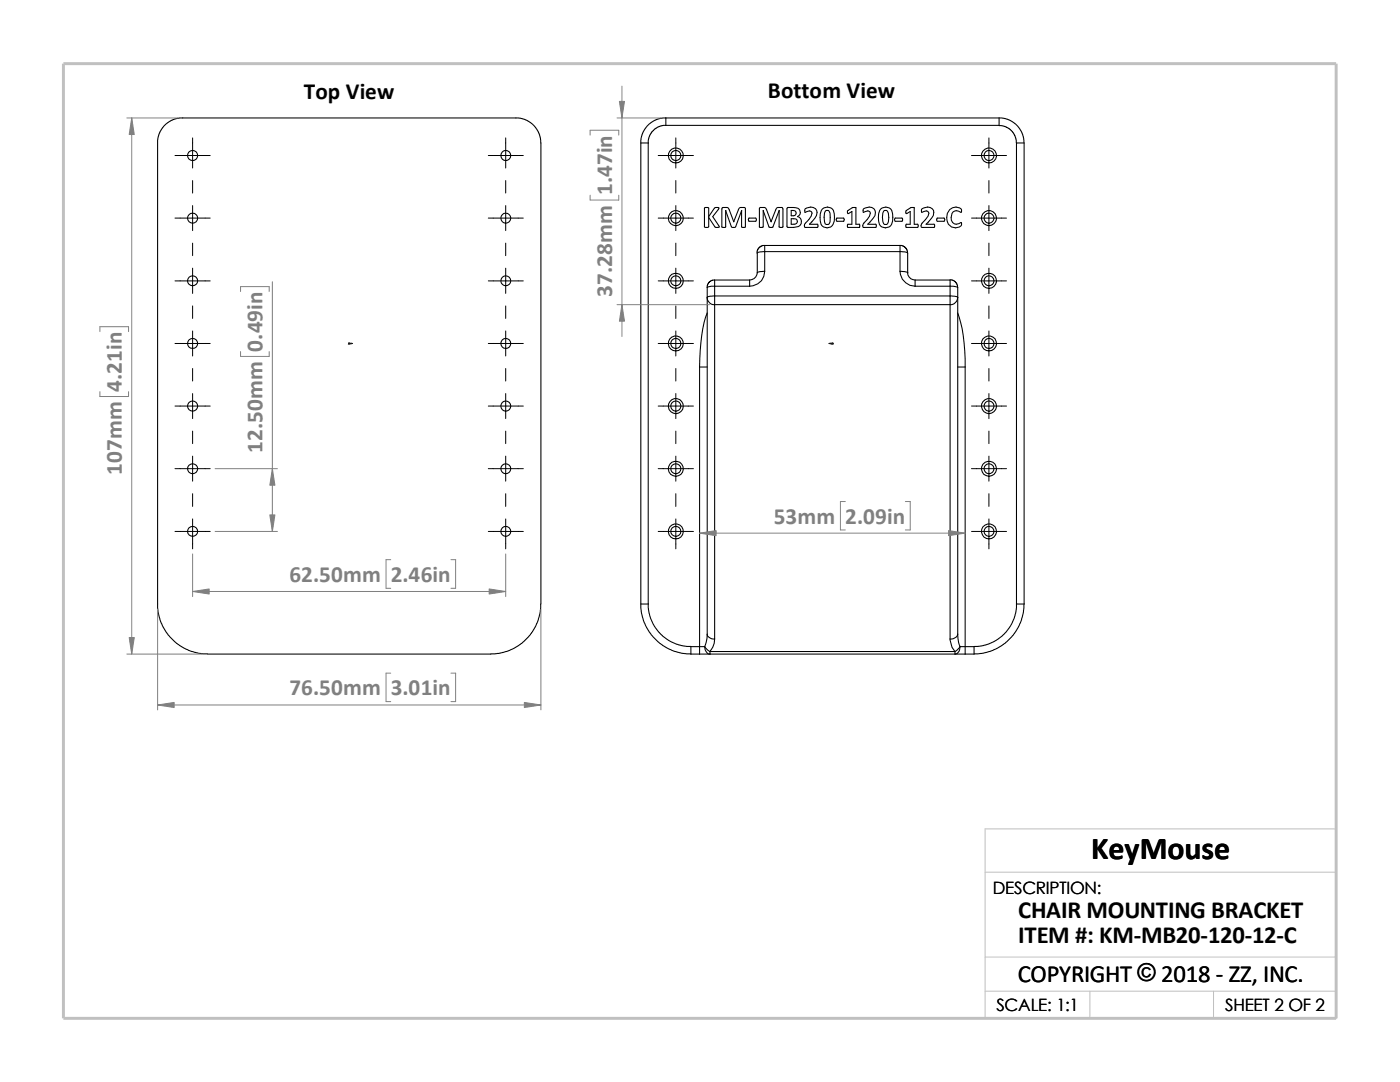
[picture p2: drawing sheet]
<svg xmlns="http://www.w3.org/2000/svg" width="279mm" height="216mm" viewBox="0 0 279 216" stroke-linecap="round" stroke-linejoin="round" font-family="sans-serif">
<path d="M196.6 174h70.1M196.6 197.8h70.1M196.6 191h70.1M217.5 197.8v5.4M242.2 197.8v5.4M26.8 203.2h239.9v-37.8h-70.1v37.8" fill="none" stroke="#c0c0c0" stroke-width=".2"/>
<path d="M12.7 12.7h254v190.5h-254z" fill="none" stroke="#c0c0c0" stroke-width=".59"/>
<g fill="none" stroke="#000" stroke-width=".21">
<path d="M31.5 28.5l.2-1.6 .9-1.7 1.5-1.1 1.7-.6h67.7l1.8 .6 1.4 1.1 1 1.7 .2 1.6v92M31.5 28.5v92.9l.4 2.3 .7 1.5 .9 1.5 1.4 1.4 1.8 1.2 1.6 .7 1.5 .4 1.6 .1M127.9 28.5v92M127.9 28.5h1.5M129.4 28.5v92M132.9 23.5l-.9 .1-1.1 .3-1.1 .7-.7 .6-1 1.7-.2 1.6M132.9 23.5h66.5M132.9 25h-.6l-.9 .3-1.1 .8-.8 1.3-.1 1.1M132.9 23.5v1.5M199.4 23.5v1.5h-66.5M199.4 23.5l.9 .1 1 .3 .8 .4 .9 .8 1 1.5 .3 1v.9M199.4 25.1l1.3 .2 1.1 .7 .7 1 .4 1.5"/>
<path d="M202.9 28.5v92M202.9 28.5h1.5v92M140.6 41.5l.6-.1 .2 .1v1.7l1.2-1.7 .2-.1 .7 .1-1.3 1.7 1.4 2.1a.67 .67 0 0 1-.9 0l-1.3-1.9v1.9a.57 .57 0 0 1-.8 0zM141.1 59.4a1.45 1.45 0 0 0 1.5 1.4M141.1 57.4v2M141.1 59.4v67.1M142.6 55.9l-.7 .1-.4 .3-.3 .6-.1 .5M142.6 55.9v1.2M142.6 59.1v1.7M142.6 59.1h-.8l-.7 .3M142.6 57.1l-.8 .1-.7 .2M142.6 55.9h7"/>
<path d="M142.6 59.1h47M142.6 57.1h7M142.6 57.1v2M144.8 42v3.3h-.7v-3.9h1.1l.2 .1 1 2.7M144.8 42l1.2 3.3 .2 .1 .6-.1 1.2-3.3M144.8 42h.1M146.4 44.2h.1M148 42v3.3a.51 .51 0 0 0 .8 0v-3.7l-.2-.2h-.7a.49 .49 0 0 0-.5 .5l-1 2.3M148 42h.1M149.4 43.5h1.4a.38 .38 0 0 1 0 .7h-1.4zM149.6 55.9v1.2M151.1 54.4a1.55 1.55 0 0 1-1.5 1.5"/>
<path d="M152.3 42v3.3l-.2 .1-.5-.1v-3.7l.1-.2h.9l.2 .1 1.1 2.7M152.3 42l1.2 3.3 .1 .1 .7-.1 1.2-3.3M152.3 42h.1M152.6 49l-.6 .1-.5 .3-.3 .5-.1 .6M152.6 49v1.2M152.6 54.1l-1 .1-.5 .2M152.6 50.2l-1 .1-.5 .2v3.9M152.6 54.1a2.92 2.92 0 0 1-3 3M152.6 49h27M152.6 50.2v3.9M152.6 50.2h27M153.9 44.2h.1"/>
<path d="M155.5 42v3.3a.54 .54 0 0 0 .8 0v-3.6l-.2-.3h-.7a.49 .49 0 0 0-.6 .5l-.9 2.3M155.5 42h.1M157.1 41.4h.2a2.46 2.46 0 0 1 2.3 .5l.1 .8-.5 .5a1.07 1.07 0 0 1 .7 1 1.07 1.07 0 0 1-.6 1l-.9 .2-1.3-.1zM157.9 43.6l.9 .1 .3 .3a.56 .56 0 0 1-.6 .7h-.6zM157.9 42l.8 .1a.53 .53 0 0 1 .2 .6 .53 .53 0 0 1-.6 .4h-.4zM160.7 41.7a1.42 1.42 0 0 1 2.4 .7 3.8 3.8 0 0 1-1.6 2.3h1.7v.6v.1h-2.5l-.1-.7a4.9 4.9 0 0 0 1.5-2.2l-.2-.3-.4-.1-.8 .3zM164.1 41.7a1.39 1.39 0 0 1 1.5-.3 1.39 1.39 0 0 1 .9 1.3 2.62 2.62 0 0 1-.7 2.6 1.38 1.38 0 0 1-2.1-1.2 3.1 3.1 0 0 1 .4-2.4zM164.7 42.1l.6-.1 .2 .2a3.8 3.8 0 0 1 0 2.5l-.6 .1a2.2 2.2 0 0 1-.4-2.3zM167 43.6l1.3-.1a.38 .38 0 0 1 0 .7h-1.3l-.1-.4zM169.2 42l1-.6h.6v3.3h.7v.7l-2.3-.1v-.6h.8v-2.5l-.8 .4zM172.3 41.7a1.58 1.58 0 0 1 2.3 .3l.1 .4a3.8 3.8 0 0 1-1.5 2.3h1.6l.1 .6-.1 .1h-2.5l-.1-.4 .1-.3a5.3 5.3 0 0 0 1.4-2.2l-.2-.3-.3-.1-.9 .3zM175.8 41.7a1.39 1.39 0 0 1 1.5-.3 1.39 1.39 0 0 1 .8 1.3 2.62 2.62 0 0 1-.7 2.6 1.38 1.38 0 0 1-2.1-1.2 3.1 3.1 0 0 1 .5-2.4z"/>
<path d="M176.4 42.1l.6-.1a2.51 2.51 0 0 1 0 2.8h-.5a2.2 2.2 0 0 1-.3-2.3zM178.6 43.6l1.4-.1a.38 .38 0 0 1 0 .7h-1.4l-.1-.4zM179.6 49l.6 .1 .4 .3 .4 .5 .1 .6M179.6 50.2h.9l.6 .3M179.6 49v1.2M179.6 54.1a3 3 0 0 0 3 3M179.6 50.2v3.9M180.8 42l.9-.6h.8v3.3h.7v.7l-2.4-.1v-.6h.9v-2.5l-.9 .4zM181.1 54.3a1.49 1.49 0 0 0 1.5 1.6M181.1 50.5v3.9l-.6-.2-.9-.1M182.6 55.9h7v1.2M182.6 57.1h7"/>
<path d="M182.6 55.9v1.2M184 41.7a1.58 1.58 0 0 1 2.3 .3l.1 .4a3.8 3.8 0 0 1-1.6 2.3h1.6l.1 .6-.1 .1-2.5-.1v-.6l1.3-1.6 .2-.6-.2-.3-.3-.1-1 .3v-.6zM187 43.6l1.4-.1a.38 .38 0 0 1 0 .7h-1.4zM189.5 41.8a1.59 1.59 0 0 1 2.4 .1v.4a1.47 1.47 0 0 0-1.9 .3 1.51 1.51 0 0 0 .5 2.1 1.5 1.5 0 0 0 1.3-.3l.1 .5a1.73 1.73 0 0 1-2 .4 1.73 1.73 0 0 1-1-1.9l.2-.8zM189.6 59.1v1.7M189.6 57.1v2M189.6 55.8l.6 .1 .4 .3 .4 .5 .1 .7M189.6 59.1h.9l.6 .3M189.6 57.1l1.5 .3M191.1 57.4v2M191.1 59.4a1.52 1.52 0 0 1-1.5 1.4M191.1 59.4v67.1"/>
<path d="M139.6 73.2v55.8M139.6 73.2h1.5M141.1 62.4a32.1 32.1 0 0 0-1.5 10.8M142.6 60.8v66.7M142.6 60.8h47M189.6 60.8v66.7M191.1 73.2h1.5M191.1 62.4a30.8 30.8 0 0 1 1.5 10.8M192.6 73.2v55.8M107.9 120.5l-.1 1.6-.4 1.6-.6 1.5-1 1.5-1.7 1.7-1.4 .9-1.6 .7-1.6 .4-1.5 .1h-56.6M127.9 120.5h1.5M127.9 120.5l.1 1.8 .6 2 .9 1.8 1.1 1.2 1.7 1.5 1.7 1 2 .5 1.9 .2"/>
<path d="M129.4 120.5l.1 1.5 .4 1.5 .7 1.5 1.2 1.5 1.6 1.3 1.5 .7 1.5 .4 1.5 .1M137.9 130.5h1.7M139.6 129h-1.7v1.5M139.6 129v1.5M139.6 130.5h2.1M139.6 129h1M140.6 129l1.1 1M140.6 129a1.37 1.37 0 0 0 1.1 1.5M141.1 126.5a1.32 1.32 0 0 0 1.5 1M141.1 126.5v.9l-.5 1.6M141.7 130v.5M141.7 130.5h48.9"/>
<path d="M141.7 130h48.9M142.6 127.5l-.1 .9-.3 .8-.5 .8M189.6 127.5l.4 1.7 .6 .8M190.6 130v.5M190.6 130.5h2M191.1 126.5l.2 1.7 .3 .8M191.1 126.5a1.41 1.41 0 0 1-1.5 1M191.6 129l-1 1M191.6 129a1.3 1.3 0 0 1-1 1.5M191.6 129h1M192.6 129h1.8M192.6 129v1.5"/>
<path d="M194.4 129v1.5h-1.8M202.9 120.5l-.1 1.5-.4 1.5-.8 1.5-1.2 1.5-1.6 1.3-1.4 .7-1.6 .4-1.4 .1M202.9 120.5h1.5M204.4 120.5l-.2 1.8-.6 2-1.3 2.4-1.4 1.4-1.8 1.2-1.6 .7-1.5 .4-1.6 .1"/>
<circle cx="38.4" cy="31" r="1.01"/>
<circle cx="101" cy="31" r="1"/>
<circle cx="134.9" cy="31" r="1.49"/>
<circle cx="134.9" cy="31" r="1.01"/>
<circle cx="197.4" cy="31" r="1.5"/>
<circle cx="197.4" cy="31" r="1"/>
<circle cx="38.4" cy="43.5" r="1"/>
<circle cx="38.4" cy="56" r="1"/>
<circle cx="100.9" cy="43.5" r=".99"/>
<circle cx="101" cy="56" r=".99"/>
<circle cx="134.9" cy="56" r="1"/>
<circle cx="134.9" cy="43.5" r="1.5"/>
<circle cx="134.9" cy="56" r="1.5"/>
<circle cx="134.9" cy="43.5" r="1"/>
<circle cx="197.4" cy="56" r=".99"/>
<circle cx="197.4" cy="43.5" r="1.51"/>
<circle cx="197.4" cy="56" r="1.51"/>
<circle cx="197.4" cy="43.5" r=".99"/>
<circle cx="38.4" cy="68.5" r="1"/>
<circle cx="101" cy="68.5" r=".99"/>
<circle cx="134.9" cy="68.5" r="1"/>
<circle cx="134.9" cy="68.5" r="1.5"/>
<circle cx="197.4" cy="68.5" r=".99"/>
<circle cx="197.4" cy="68.5" r="1.51"/>
<circle cx="38.4" cy="93.5" r="1"/>
<circle cx="38.4" cy="81" r="1.01"/>
<circle cx="100.9" cy="93.5" r=".99"/>
<circle cx="101" cy="81" r="1"/>
<circle cx="134.9" cy="81" r="1.01"/>
<circle cx="134.9" cy="81" r="1.5"/>
<circle cx="134.9" cy="93.5" r="1.5"/>
<circle cx="134.9" cy="93.5" r="1"/>
<circle cx="197.4" cy="81" r="1"/>
<circle cx="197.4" cy="81" r="1.51"/>
<circle cx="197.4" cy="93.5" r="1.51"/>
<circle cx="197.4" cy="93.5" r=".99"/>
<circle cx="38.4" cy="106" r="1"/>
<circle cx="101" cy="106" r=".99"/>
<circle cx="134.9" cy="106" r="1"/>
<circle cx="134.9" cy="106" r="1.5"/>
<circle cx="197.4" cy="106" r=".99"/>
<circle cx="197.4" cy="106" r="1.51"/>
</g>
<g fill="#00f" stroke="#00f" stroke-width=".2">
<path d="M70 68.5h.4l-.4 .1z"/>
<path d="M165.4 68.5h.4v.1z"/>
</g>
<path d="M69.6 68.5h.8M69.6 68.4l.2 .3M69.7 68.5h.1M69.7 68.4v.3M69.8 68.4l-.3 .3M165.4 68.5h.9M166 68.4l.3 .3M166.1 68.5h.1M166.1 68.4v.3M166.2 68.4l-.3 .3" fill="none" stroke="#00f" stroke-width=".2"/>
<g fill="none" stroke="#000" stroke-width=".2">
<path d="M34.9 31h7.1M38.4 27.5v6M38.4 36v2.5M97.5 31h6.9M100.9 27.5v6M100.9 36v2.5M131.4 31h7M134.9 27.5v6M134.9 36v2.5M193.9 31h7M197.4 27.5v6M197.4 36v2.5"/>
<path d="M34.9 56h7.1M34.9 43.5h7.1M38.4 41v5M38.4 48.5v2.5M38.4 53.5v5M97.5 56h6.9M97.5 43.5h6.9M100.9 41v5M100.9 48.5v2.5M100.9 53.5v5M131.4 56h7M131.4 43.5h7"/>
<path d="M134.9 41v5M134.9 48.5v2.5M134.9 53.5v5M193.9 56h7M193.9 43.5h7M197.4 41v5M197.4 48.5v2.5M197.4 53.5v5M34.9 68.5h7.1M38.4 61v2.5M38.4 66v5M38.4 73.5v2.5"/>
<path d="M38.4 78.5v5M97.5 68.5h6.9M100.9 61v2.5M100.9 66v5M100.9 73.5v2.5M100.9 78.5v5M131.4 68.5h7M134.9 61v2.5M134.9 66v5M134.9 73.5v2.5M134.9 78.5v5M193.9 68.5h7"/>
<path d="M197.4 61v2.5M197.4 66v5M197.4 73.5v2.5M197.4 78.5v5M34.9 93.5h7.1M34.9 81h7.1M38.4 86v2.5M38.4 91v5M38.4 98.5v2.5M97.5 93.5h6.9M97.5 81h6.9M100.9 86v2.5"/>
<path d="M100.9 91v5M100.9 98.5v2.5M131.4 93.5h7M131.4 81h7M134.9 86v2.5M134.9 91v5M134.9 98.5v2.5M193.9 93.5h7M193.9 81h7M197.4 86v2.5M197.4 91v5M197.4 98.5v2.5"/>
<path d="M34.9 106h7.1M38.4 103.5v6M97.5 106h6.9M100.9 103.5v6M131.4 106h7M134.9 103.5v6M193.9 106h7M197.4 103.5v6"/>
</g>
<g fill="none" stroke="#808080" stroke-width=".2">
<path d="M124.1 17.2v49.9M25.3 23.5h10.1M26.3 23.5v107M117.8 27v-1h5.7v1M117.8 38.9v1h5.7v-1M123.1 23.5h8.8M48 58.2v-1h5.7v1M54.4 56.2v49.8M19.9 66.2v-1h5.8v1M19.9 78.1v1h5.8v-1M48 70.1v1h5.7v-1M123.1 60.8h18.5"/>
<path d="M42.9 93.5h12.5M38.4 110.5v8.5M38.4 118h62.5M42.9 106h12.5M78 111.7h-1v5.7h1M90 111.7h.9v5.7h-.9M100.9 110.5v8.5M139.6 106.4h53M168.7 100.1h-1v5.6h1M180.7 100.1h1v5.6h-1M25.3 130.5h15.1M31.5 121.5v20.1"/>
<path d="M78 134.3h-1v5.7h1M90 134.3h.9v5.7h-.9M107.9 121.5v20.1M31.5 140.7h76.4"/>
</g>
<g fill="#808080" stroke="#808080" stroke-width=".2">
<path d="M139.6 106.4l3.3-.5v1z"/>
<path d="M189.3 105.9l3.3 .5-3.3 .5z"/>
<path d="M124.1 60.8l.5 3.3h-1z"/>
<path d="M123.6 20.2h1l-.5 3.3z"/>
<path d="M26.3 23.5l.5 3.3h-1z"/>
<path d="M25.8 127.2h1l-.5 3.3z"/>
<path d="M31.5 140.7l3.3-.5v1z"/>
<path d="M104.6 140.2l3.3 .5-3.3 .5z"/>
<path d="M38.4 118l3.3-.5v1z"/>
<path d="M97.6 117.5l3.3 .5-3.3 .5z"/>
<path d="M54.4 93.5l.5 3.3h-1.1z"/>
<path d="M53.8 102.7h1.1l-.5 3.3z"/>
</g>
<text font-size="6.4" x="217.8" y="171.4">KeyMouse</text>
<g font-size="4.9">
<text x="203.2" y="183.2">CHAIR MOUNTING BRACKET</text>
<text x="203.2" y="188.1">ITEM #: KM-MB20-120-12-C</text>
<text x="203.1" y="195.9">COPYRIGHT © 2018 - ZZ, INC.</text>
</g>
<g font-size="4.6">
<text x="60.6" y="19.7">Top View</text>
<text x="153.2" y="19.6">Bottom View</text>
</g>
<g font-size="4.6" fill="#808080">
<text x="122.2" y="38.9" transform="rotate(-90 122.2 38.9)">1.47in</text>
<text x="122.2" y="59.2" transform="rotate(-90 122.2 59.2)">37.28mm</text>
<text x="52.4" y="70.1" transform="rotate(-90 52.4 70.1)">0.49in</text>
<text x="24.3" y="78.1" transform="rotate(-90 24.3 78.1)">4.21in</text>
<text x="24.3" y="94.8" transform="rotate(-90 24.3 94.8)">107mm</text>
<text x="52.4" y="90.4" transform="rotate(-90 52.4 90.4)">12.50mm</text>
<text x="154.4" y="104.5">53mm</text>
<text x="168.7" y="104.5">2.09in</text>
<text x="57.7" y="116.2">62.50mm</text>
<text x="78" y="116.2">2.46in</text>
<text x="57.7" y="138.8">76.50mm</text>
<text x="78" y="138.8">3.01in</text>
</g>
<g font-size="3.4">
<text x="198.2" y="178.5">DESCRIPTION:</text>
<text x="198.8" y="201.7">SCALE: 1:1</text>
<text x="244.5" y="201.7">SHEET 2 OF 2</text>
</g>
</svg>
